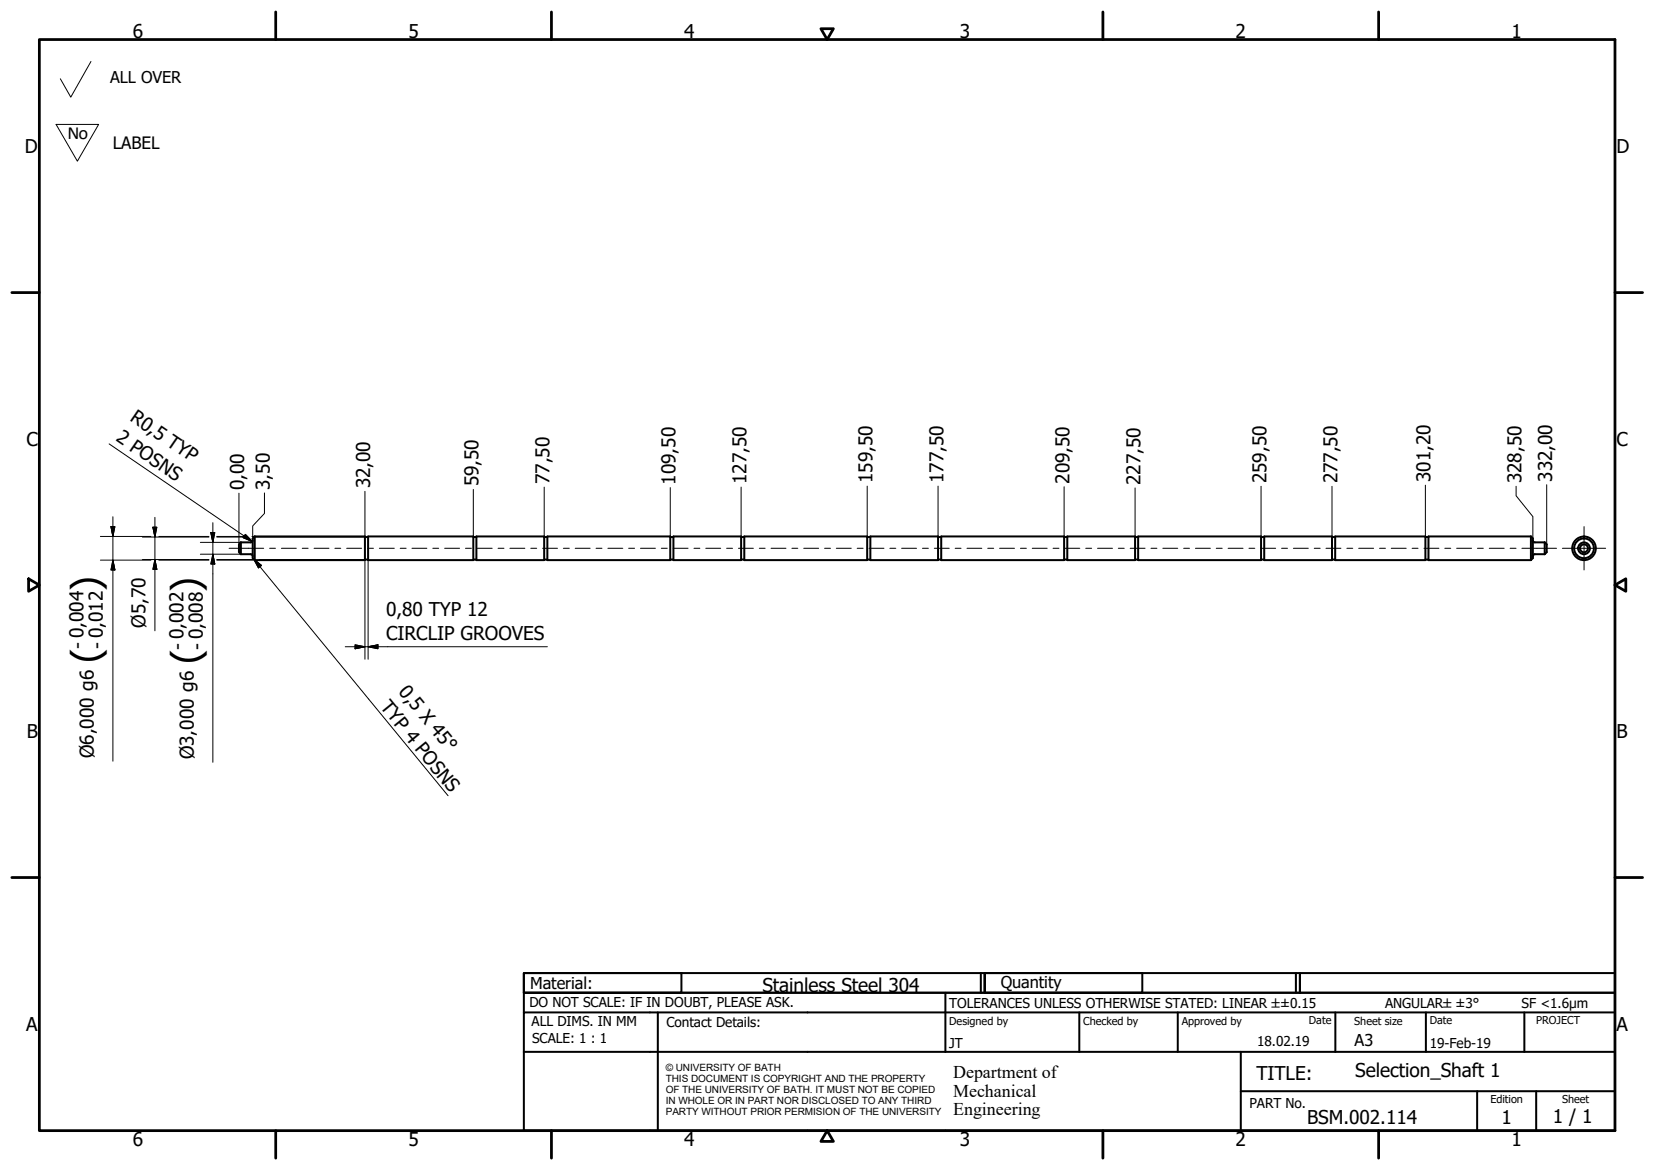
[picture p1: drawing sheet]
<svg xmlns="http://www.w3.org/2000/svg" width="420mm" height="297mm" viewBox="0 0 420 297" stroke-linecap="round" stroke-linejoin="round" font-family="sans-serif">
<!-- layer: Visible (ISO) -->
<g fill="none" stroke="#000" stroke-width=".51">
<path d="M61.2 137.7l-.5 .5v2l.5 .5M61.2 137.7v3M64.2 137.2l-.3 .4-.2 .1h-2.5M64.7 136.2l-.5 .5v5l.5 .5M64.7 136.2v6M64.7 136.2h27.9v6h-27.9M92.6 136.3h.9M93.5 136.2h26.7v6h-26.7zM120.2 136.3h.7M120.9 136.2h17.3v6h-17.3zM138.2 136.3h.8M139 136.2h31.2v6h-31.2z"/>
<path d="M170.2 136.3h.8M171 136.2h17.2v6h-17.2zM188.2 136.3h.8M189 136.2h31.2v6h-31.2zM220.2 136.3h.8M221 136.2h17.1v6h-17.1zM238.1 136.3h.9M239 136.2h31.2v6h-31.2zM270.2 136.3h.8M271 136.2h17.2v6h-17.2zM288.2 136.3h.7M288.9 136.2h31.2v6h-31.2z"/>
<path d="M320.1 136.3h.9M321 136.2h17.2v6h-17.2zM338.2 136.3h.8M339 136.2h22.9v6h-22.9zM361.9 136.3h.7M388.7 136.2l.4 .5v5l-.4 .5M388.7 136.2v6M388.7 136.2h-26.1v6h26.1M389.1 137.2l.1 .2 .4 .3h2.6M392.2 137.7v3M392.2 137.7l.5 .5v2l-.5 .5M61.2 140.7h2.5l.4 .2 .1 .3"/>
<path d="M92.6 142.1h.9M120.2 142.1h.7M138.2 142.1h.8M170.2 142.1h.8M188.2 142.1h.8M220.2 142.1h.8M238.1 142.1h.9M270.2 142.1h.8M288.2 142.1h.7M320.1 142.1h.9M338.2 142.1h.8M361.9 142.1h.7"/>
<path d="M392.2 140.7h-2.6l-.2 .1-.3 .4"/>
<circle cx="402.1" cy="139.2" r="3"/>
<circle cx="402.1" cy="139.2" r="2.51"/>
<circle cx="402.1" cy="139.2" r="1.01"/>
<circle cx="402.1" cy="139.2" r="1.49"/>
</g>
<!-- layer: Border (ISO) -->
<g fill="none" stroke="#000" stroke-width=".7">
<path d="M10 10h400v277h-400zM70 3v7M140 3v7M208.4 7.3h3.2l-1.6 2.7zM280 3v7M350 3v7M3 74.3h7M410 74.3h7M7.3 146.9l2.7 1.6-2.7 1.6zM410 148.5l2.7-1.6v3.2zM3 222.8h7M410 222.8h7"/>
<path d="M70 287v7M140 287v7M210 287l1.6 2.8h-3.2zM280 287v7M350 287v7"/>
</g>
<!-- layer: Title (ISO) -->
<g fill="none" stroke="#000" stroke-width=".51">
<path d="M133 247h40v5h-40zM133 247h117v5h-117zM133 257v-5h277v5M133 257h277v30h-277zM167 257v30M240 252v15M249 247v5M250 247h40v5h-40zM250 247h80v5h-80zM274 257v10M299 257v10M329 247v5"/>
<path d="M330 247h80v5h-80zM339 257v10M362 257v10M387 257v10M133 267h277M315 277h95M315 267v20M375 277v10M390 277v10"/>
</g>
<!-- layer: Sketch Geometry (ISO) -->
<path d="M23.1 15.6l-5.1 9.1-2.7-4.7M14.2 31.6h10.8l-5.4 9.3z" fill="none" stroke="#000" stroke-width=".25"/>
<!-- layer: Centerline (ISO) -->
<g fill="none" stroke="#000" stroke-width=".25">
<path d="M58.2 139.2h8.8M68.5 139.2h1.4M71.4 139.2h3.8M76.7 139.2h1.5M79.7 139.2h3.8M85 139.2h1.5M88 139.2h3.8M93.3 139.2h1.5M96.3 139.2h3.8M101.6 139.2h1.5M104.6 139.2h3.8M109.9 139.2h1.5"/>
<path d="M112.9 139.2h3.8M118.2 139.2h1.5M121.2 139.2h3.7M126.4 139.2h1.6M129.5 139.2h3.7M134.7 139.2h1.5M137.8 139.2h3.7M143 139.2h1.5M146 139.2h3.8M151.3 139.2h1.5M154.3 139.2h3.8M159.6 139.2h1.5"/>
<path d="M162.6 139.2h3.8M167.9 139.2h1.5M170.9 139.2h3.8M176.2 139.2h1.5M179.2 139.2h3.8M184.5 139.2h1.5M187.5 139.2h3.8M192.8 139.2h1.4M195.7 139.2h3.8M201 139.2h1.5M204 139.2h3.8M209.3 139.2h1.5"/>
<path d="M212.3 139.2h3.8M217.6 139.2h1.5M220.6 139.2h3.8M225.9 139.2h1.5M228.9 139.2h3.8M234.2 139.2h1.5M237.2 139.2h3.8M242.5 139.2h1.5M245.5 139.2h3.8M250.8 139.2h1.5M253.8 139.2h3.8M259.1 139.2h1.5"/>
<path d="M262.1 139.2h3.8M267.3 139.2h1.5M270.3 139.2h3.8M275.6 139.2h1.5M278.6 139.2h3.8M283.9 139.2h1.5M286.9 139.2h3.8M292.2 139.2h1.5M295.2 139.2h3.8M300.5 139.2h1.5M303.5 139.2h3.8M308.8 139.2h1.5"/>
<path d="M311.8 139.2h3.8M317.1 139.2h1.5M320.1 139.2h3.7M325.4 139.2h1.5M328.4 139.2h3.7M333.7 139.2h1.5M336.6 139.2h3.8M341.9 139.2h1.5M344.9 139.2h3.8M350.2 139.2h1.5M353.2 139.2h3.8M358.5 139.2h1.5"/>
<path d="M361.5 139.2h3.8M366.8 139.2h1.5M369.8 139.2h3.8M375.1 139.2h1.5M378.1 139.2h3.8M383.4 139.2h1.5M386.4 139.2h8.8"/>
</g>
<!-- layer: Center Mark (ISO) -->
<path d="M396.6 139.2h11M402.1 133.7v11" fill="none" stroke="#000" stroke-width=".25"/>
<!-- layer: Dimension (ISO) -->
<g fill="none" stroke="#000" stroke-width=".25">
<path d="M27.7 112.7l36.4 24.8M25.5 136.2h12.8M28.2 133.7h1l-.5 2.5zM28.7 131.2v62.1M36.2 136.3h16.8M38.8 133.8h1l-.5 2.5zM39.3 131.3v28.9M40.3 136.2h12.7M50.9 137.7h10.3M53.5 135.2h1l-.5 2.5zM54 132.7v60.8M55 136.2h7"/>
<path d="M55 136.3h6.9M60.7 125.2v13M62.3 135.7l1.8 1.8-2.4-1zM64 136.2h.7M67.1 125.1v5.3l-2.9 3.1v2.8h28.4M92.6 124.7v11.5M120.2 124.3v11.9M138.2 123.7v12.5M170.2 123.8v12.4M188.2 123.7v12.5M220.2 123.4v12.8M238.1 123.4v12.8"/>
<path d="M270.2 123.6v12.6M288.2 123.9v12.3M320.1 123.5v12.7M338.2 123.5v12.7M361.9 123.2v13M384.9 123.5v2.4l4.2 5.3v5.5M392.7 123.1v15.1M25.5 142.2h12.8M28.7 142.2l.5 2.5h-1zM36.2 142.1h16.8M39.3 142.1l.5 2.5h-1zM40.3 142.2h12.7"/>
<path d="M50.9 140.7h10.3M54 140.7l.5 2.5h-1zM55 142.2h9.3M55 142.1h9.5M65.8 142.1h26.8M92.6 142.2v25.2M93.5 142.2v25.2M87.7 164.2h51.3M90.1 163.7l2.5 .5-2.5 .5zM93.5 164.2l2.4-.5v1z"/>
</g>
<g fill="#000" stroke="#000" stroke-width=".25">
<path d="M28.2 133.7l.5 2.5zM28.2 133.7h1l-.5 2.5zM38.8 133.8l.5 2.5zM38.8 133.8h1l-.5 2.5zM53.5 135.2l.5 2.5zM53.5 135.2h1l-.5 2.5zM61.7 136.5l2.4 1zM62.3 135.7l1.8 1.8-2.4-1zM28.7 142.2l.5 2.5zM28.7 142.2l.5 2.5h-1zM39.3 142.1l.5 2.5zM39.3 142.1l.5 2.5h-1z"/>
<path d="M54 140.7l.5 2.5zM54 140.7l.5 2.5h-1zM90.1 164.7l2.5-.5zM90.1 163.7l2.5 .5-2.5 .5zM93.5 164.2l2.4-.5zM93.5 164.2l2.4-.5v1z"/>
</g>
<!-- layer: Symbol (ISO) -->
<path d="M64.4 142l2 1.6-.8 .6zM64.4 142l49.3 60" fill="none" stroke="#000" stroke-width=".25"/>
<path d="M64.4 142l2 1.6zM64.4 142l2 1.6-.8 .6z" fill="#000" stroke="#000" stroke-width=".25"/>
<g font-size="9.7">
<text x="25.2" y="150" transform="rotate(-90 25.2 150)">)</text>
<text x="50.6" y="150.3" transform="rotate(-90 50.6 150.3)">)</text>
<text x="25.2" y="168.3" transform="rotate(-90 25.2 168.3)">(</text>
<text x="50.6" y="168.6" transform="rotate(-90 50.6 168.6)">(</text>
</g>
<g font-size="4.8">
<text x="33.7" y="9.6">6</text>
<text x="103.7" y="9.6">5</text>
<text x="173.7" y="9.6">4</text>
<text x="243.7" y="9.6">3</text>
<text x="313.7" y="9.6">2</text>
<text x="383.7" y="9.6">1</text>
<text x="6.3" y="38.9">D</text>
<text x="410.4" y="38.9">D</text>
<text x="32.8" y="106.6" transform="rotate(34 32.8 106.6)">R0,5 TYP</text>
<text x="6.7" y="113.2">C</text>
<text x="29.2" y="111.8" transform="rotate(34 29.2 111.8)">2 POSNS</text>
<text x="410.4" y="113.2">C</text>
<text x="62" y="124.4" transform="rotate(-90 62 124.4)">0,00</text>
<text x="68.5" y="124.4" transform="rotate(-90 68.5 124.4)">3,50</text>
<text x="94" y="124" transform="rotate(-90 94 124)">32,00</text>
<text x="121.5" y="123.5" transform="rotate(-90 121.5 123.5)">59,50</text>
<text x="139.5" y="122.9" transform="rotate(-90 139.5 122.9)">77,50</text>
<text x="171.5" y="123" transform="rotate(-90 171.5 123)">109,50</text>
<text x="189.5" y="122.9" transform="rotate(-90 189.5 122.9)">127,50</text>
<text x="221.5" y="122.6" transform="rotate(-90 221.5 122.6)">159,50</text>
<text x="239.5" y="122.6" transform="rotate(-90 239.5 122.6)">177,50</text>
<text x="271.5" y="122.8" transform="rotate(-90 271.5 122.8)">209,50</text>
<text x="289.5" y="123.1" transform="rotate(-90 289.5 123.1)">227,50</text>
<text x="321.5" y="122.7" transform="rotate(-90 321.5 122.7)">259,50</text>
<text x="339.5" y="122.7" transform="rotate(-90 339.5 122.7)">277,50</text>
<text x="363.2" y="122.4" transform="rotate(-90 363.2 122.4)">301,20</text>
<text x="386.2" y="122.7" transform="rotate(-90 386.2 122.7)">328,50</text>
<text x="394" y="122.3" transform="rotate(-90 394 122.3)">332,00</text>
<text x="36.9" y="159.4" transform="rotate(-90 36.9 159.4)">Ø5,70</text>
<text x="98" y="156.3">0,80 TYP 12</text>
<text x="21.4" y="164.6" transform="rotate(-90 21.4 164.6)">- 0,004</text>
<text x="26.3" y="164.6" transform="rotate(-90 26.3 164.6)">- 0,012</text>
<text x="46.7" y="164.9" transform="rotate(-90 46.7 164.9)">- 0,002</text>
<text x="51.6" y="164.9" transform="rotate(-90 51.6 164.9)">- 0,008</text>
<text x="98" y="162.6">CIRCLIP GROOVES</text>
<text x="96.3" y="179.5" transform="rotate(51 96.3 179.5)">TYP 4 POSNS</text>
<text x="101" y="175.6" transform="rotate(51 101 175.6)">0,5 X 45°</text>
<text x="6.8" y="187.4">B</text>
<text x="410.4" y="187.4">B</text>
<text x="23.8" y="192.5" transform="rotate(-90 23.8 192.5)">Ø6,000 g6</text>
<text x="49.2" y="192.8" transform="rotate(-90 49.2 192.8)">Ø3,000 g6</text>
<text x="193.5" y="251.9">Stainless Steel 304</text>
<text x="6.7" y="261.7">A</text>
<text x="410.4" y="261.7">A</text>
<text x="319" y="274.2">TITLE:</text>
<text x="344.1" y="273.5">Selection_Shaft 1</text>
<text x="331.9" y="285.3">BSM.002.114</text>
<text x="381.2" y="285.3">1</text>
<text x="394.2" y="285">1 / 1</text>
<text x="33.7" y="291">6</text>
<text x="103.7" y="290.9">5</text>
<text x="173.7" y="290.9">4</text>
<text x="243.7" y="291">3</text>
<text x="313.7" y="291">2</text>
<text x="383.7" y="290.9">1</text>
</g>
<text font-size="4.7" x="17.1" y="35.4">No</text>
<g font-size="4.6">
<text x="242" y="273.7">Department of</text>
<text x="242" y="278.4">Mechanical</text>
<text x="242" y="283.2">Engineering</text>
</g>
<text font-size="4.3" x="28.6" y="37.8">LABEL</text>
<g font-size="4.1">
<text x="28" y="21.1">ALL OVER</text>
<text x="134.6" y="251.1">Material:</text>
<text x="254" y="250.8">Quantity</text>
<text x="343.9" y="265.6">A3</text>
</g>
<g font-size="3.5">
<text x="134.4" y="255.6">DO NOT SCALE: IF IN DOUBT, PLEASE ASK.</text>
<text x="241" y="256">TOLERANCES UNLESS OTHERWISE STATED: LINEAR ±±0.15</text>
<text x="351.6" y="256">ANGULAR±±3°</text>
<text x="386.3" y="256">SF &lt;1.6µm</text>
<text x="134.9" y="260.6">ALL DIMS. IN MM</text>
<text x="169.2" y="260.6">Contact Details:</text>
<text x="135.1" y="264.8">SCALE: 1 : 1</text>
<text x="241" y="266">JT</text>
<text x="319.2" y="265.5">18.02.19</text>
<text x="363" y="266">19-Feb-19</text>
<text x="317.2" y="281.2">PART No.</text>
</g>
<g font-size="2.8">
<text x="241" y="260.1">Designed by</text>
<text x="275" y="260.1">Checked by</text>
<text x="300" y="260.1">Approved by</text>
<text x="332.3" y="260">Date</text>
<text x="343.8" y="260.1">Sheet size</text>
<text x="363" y="260">Date</text>
<text x="390" y="260.1">PROJECT</text>
<text x="378.4" y="280.1">Edition</text>
<text x="396.6" y="280.1">Sheet</text>
</g>
<g font-size="2.5">
<text x="169" y="271.9">© UNIVERSITY OF BATH</text>
<text x="169" y="274.7">THIS DOCUMENT IS COPYRIGHT AND THE PROPERTY</text>
<text x="169" y="277.5">OF THE UNIVERSITY OF BATH. IT MUST NOT BE COPIED</text>
<text x="169" y="280.4">IN WHOLE OR IN PART NOR DISCLOSED TO ANY THIRD</text>
<text x="169" y="283.2">PARTY WITHOUT PRIOR PERMISION OF THE UNIVERSITY</text>
</g>
</svg>
